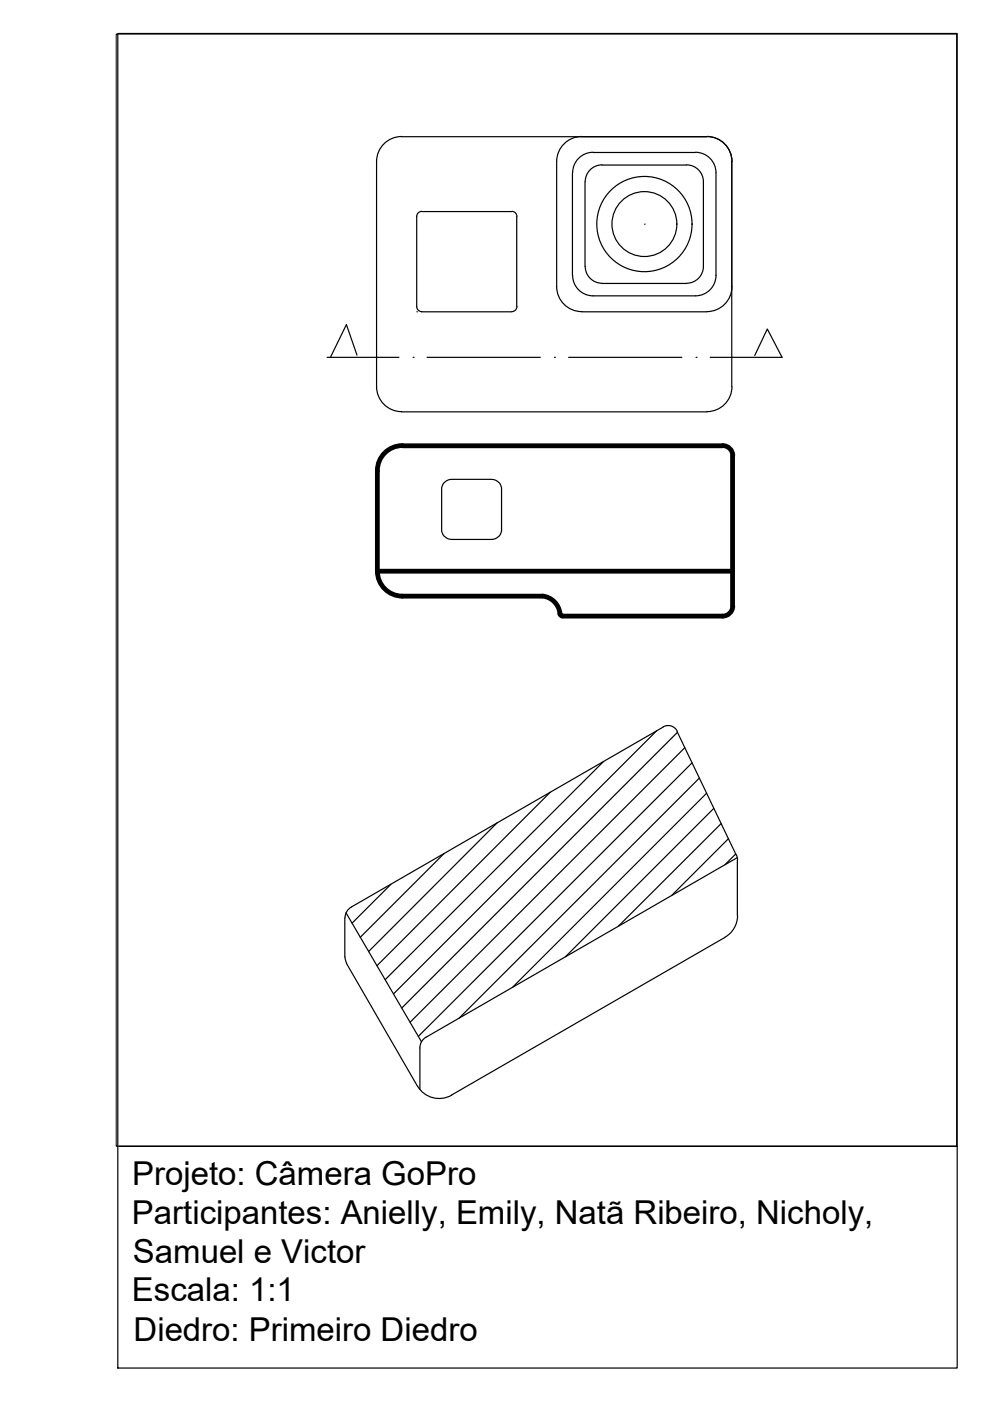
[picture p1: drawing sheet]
<svg xmlns="http://www.w3.org/2000/svg" width="210mm" height="297mm" viewBox="0 0 210 297" stroke-linecap="round" stroke-linejoin="round" font-family="sans-serif">
<!-- layer: 0 -->
<g fill="none" stroke="#000" stroke-width=".25">
<path d="M25 7.1h177.9v283h-177.9zM79.8 34.3v47.7M85.1 29h64.8M85.2 28.9a5.3 5.3 0 0 0-5.4 5.4M118 34.3v26.5M121.4 36.6v21.8M123.3 28.9a5.3 5.3 0 0 0-5.3 5.4M124 38.6v17.9M125.7 32.3h21.7M125.8 32.3a4.3 4.3 0 0 0-4.4 4.3M127.6 35h17.9M127.7 35a3.6 3.6 0 0 0-3.6 3.5"/>
<path d="M145.6 35a3.6 3.6 0 0 1 3.5 3.6v17.9a3.6 3.6 0 0 1-3.5 3.6M147.5 32.3a4.3 4.3 0 0 1 4.3 4.3v21.8M149.9 28.9a5.3 5.3 0 0 1 5.3 5.4M155.2 34.3v47.7M109.6 45.9v19.1M109.6 45.9a1.08 1.08 0 0 0-1.1-1.1l-19.1 .1a1 1 0 0 0-1.1 1v19.1a1.08 1.08 0 0 0 1.1 1.1M121.4 58.4a4.3 4.3 0 0 0 4.3 4.3h21.8a4.3 4.3 0 0 0 4.3-4.3M124.1 56.5a3.6 3.6 0 0 0 3.6 3.6M75.7 75.3l-2.3-6.5-3.3 7M89.4 66.1h19.1M109.6 65a1.08 1.08 0 0 1-1.1 1.1M118 60.8a5.3 5.3 0 0 0 5.3 5.3"/>
<path d="M123.3 66.1h26.6M127.6 60.1h17.9M155.2 60.8a5.3 5.3 0 0 1-5.3 5.3M160 75.4l2.7-5.6 3.1 6M79.8 82a5.3 5.3 0 0 0 5.4 5.3h64.7M155.2 82a5.3 5.3 0 0 1-5.3 5.3M94.1 102.4l.9-.6 .8-.2h8.4a2.15 2.15 0 0 1 2.1 2.2v8.5a2.07 2.07 0 0 1-2.1 2.1h-8.4a2.15 2.15 0 0 1-2.2-2.1v-8.9zM139.2 154.9l-55.8 55.8M140.6 154.2l-66.2 38.1M140.6 154.1a2.14 2.14 0 0 1 3 .9M143.6 155.1l12.5 26.2M143.6 155.3l-58.4 58.4"/>
<path d="M145.2 158.5l-58.2 58.2M105.4 174.4l-27.3 27.3M116.7 168l-36.8 36.8M128 161.4l-46.3 46.3M146.7 161.7l-58 58M148.3 165l-50.9 50.8M149.8 168.2l-41.2 41.2M151.3 171.4l-31.4 31.4M152.9 174.6l-21.8 21.7M154.4 177.8l-11.9 12M73.1 194.6v8.3M73.4 193.5l16 27.4"/>
<path d="M74.5 192.3l-1 1-.3 1.3M82.9 187.5l-8.3 8.2M94.1 181l-17.7 17.7M156 181l-2.3 2.3M156.1 181.2l.3 1.2M156.3 181.8l-66 38.1M156.3 182.4v11.7M156.4 194.1a5.3 5.3 0 0 1-2.7 4.6l-58 33.5M73.2 202.9l.3 1.3M73.4 204.2l15.1 26M90.3 219.9l-.9 .9-.4 1.4M88.5 230.2a5.3 5.3 0 0 0 7.3 2"/>
<path d="M89 222.2v8.8M25.2 243.1h177.7"/>
<circle cx="136.6" cy="47.5" r="10.1"/>
<circle cx="136.6" cy="47.5" r="6.9"/>
</g>
<path d="M24.6 7.2h178.2v235.8h-178.2zM136.6 47.5h.1M88.3 66.1h.1M155.3 121.1h.1" fill="none" stroke="#000" stroke-width=".21"/>
<!-- layer: linha de corte -->
<path d="M69.3 75.8h15.3M87.6 75.8h.1M90.6 75.8h24M117.6 75.8h.1M120.6 75.8h24M147.6 75.8h.1M150.6 75.8h15.2" fill="none" stroke="#000" stroke-width=".25"/>
<!-- layer: 0 -->
<path d="M85.3 94.5h67.9M85.3 94.5a5.3 5.3 0 0 0-5.3 5.3v21.3h75.3M153.2 94.5a2.14 2.14 0 0 1 2.2 2.1M155.3 96.6v31.9M80 121.1a5.3 5.3 0 0 0 5.3 5.3M85.3 126.4h29.7M115 126.4a4.2 4.2 0 0 1 3.7 3.7M118.7 130.1l.3 .4 .2 .1h34M155.4 128.5a2.14 2.14 0 0 1-2.2 2.1" fill="none" stroke="#000" stroke-width="1"/>
<g font-size="7">
<text x="28" y="251.2">Projeto: Câmera GoPro</text>
<text x="28" y="259.4">Participantes: Anielly, Emily, Natã Ribeiro, Nicholy,</text>
<text x="28.2" y="267.9">Samuel e Victor</text>
<text x="28" y="275.8">Escala: 1:1</text>
<text x="28.3" y="284.2">Diedro: Primeiro Diedro</text>
</g>
</svg>
